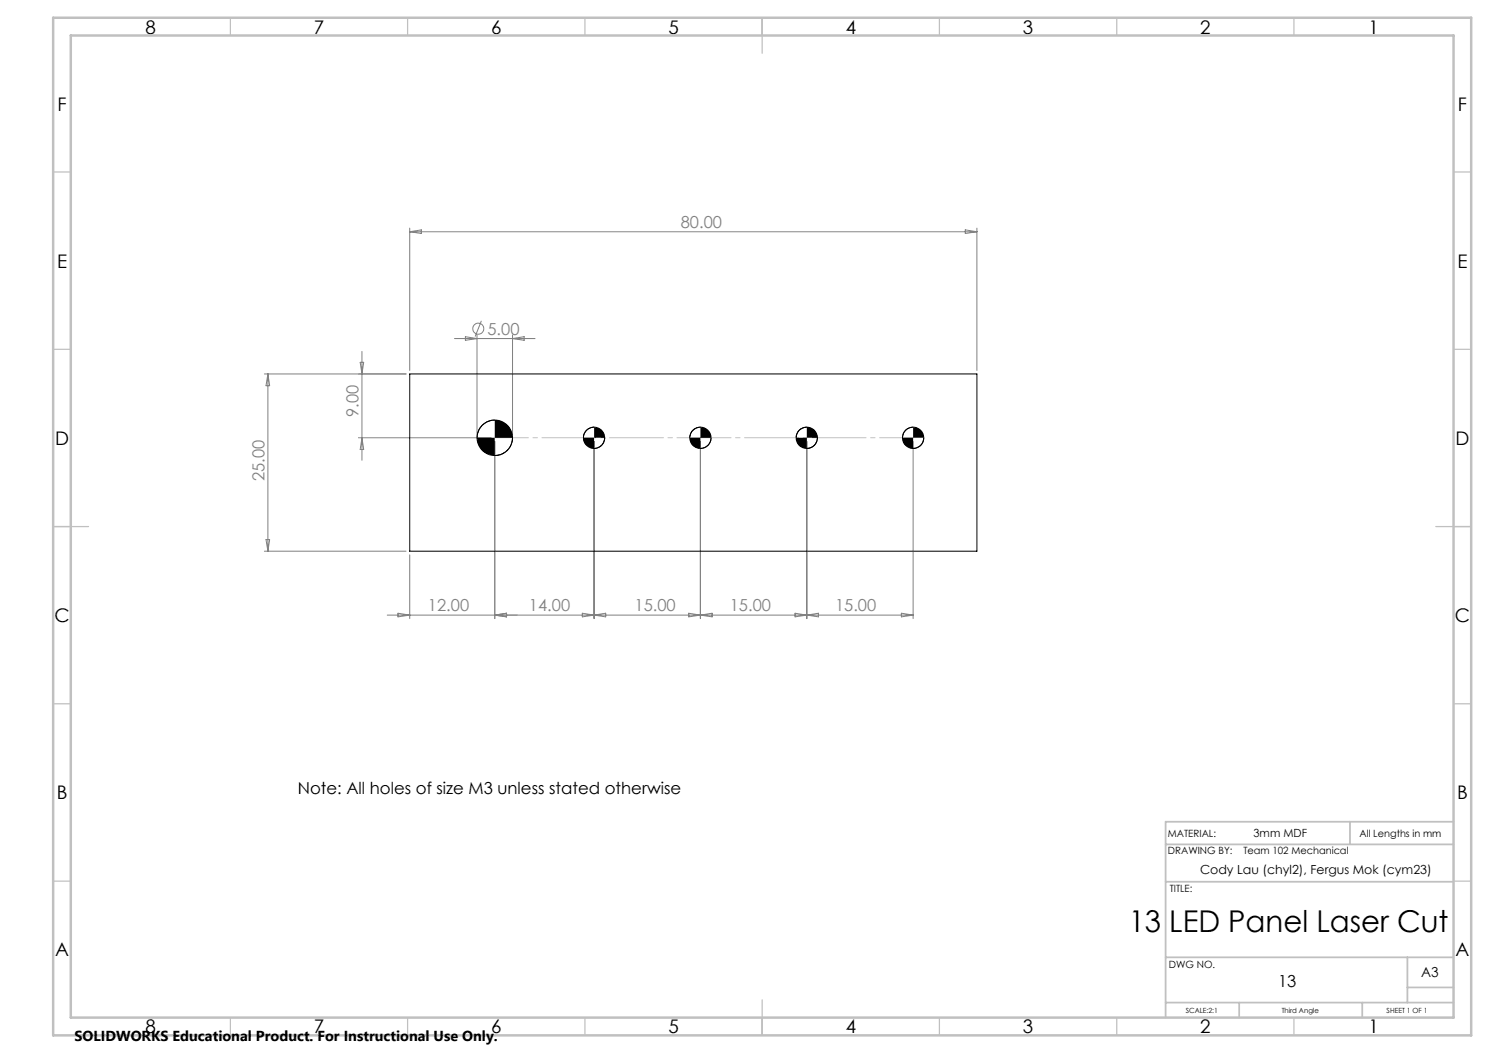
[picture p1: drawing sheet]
<svg xmlns="http://www.w3.org/2000/svg" width="420mm" height="297mm" viewBox="0 0 420 297" stroke-linecap="round" stroke-linejoin="round" font-family="sans-serif">
<g fill="none" stroke="#808080" stroke-width=".28">
<path d="M115.6 64.3v40.2M115.6 65.4h160M115.6 65.4l3.3-.6v1.1zM272.3 64.8l3.3 .6-3.3 .5zM275.6 64.3v40.2M102.1 99.1v30.7M128.2 95.5h22.7M131.3 95l3.2 .5-3.2 .5zM134.5 94.5v28M135.8 90.5l-1.8 4.4M144.6 94.5v28M144.6 95.5l3.2-.5v1z"/>
<path d="M74.6 105.5h39.9M75.6 105.5v50M75.6 105.5l.5 3.3h-1.1zM101.6 102.2h1l-.5 3.3zM101.1 123.5h37.5M102.1 123.5l.5 3.3h-1zM139.6 124.5v50M167.6 124.5v50M197.6 124.5v50M227.6 124.5v50M257.6 124.5v50M74.6 155.5h39.9"/>
<path d="M75 152.2h1.1l-.5 3.3zM115.6 156.5v18M109.2 173.5h148.4M112.3 173l3.3 .5-3.3 .5zM139.6 173.5l3.3-.5v1zM164.3 173l3.3 .5-3.3 .5zM167.6 173.5l3.3-.5v1zM194.3 173l3.3 .5-3.3 .5zM197.6 173.5l3.3-.5v1zM224.3 173l3.3 .5-3.3 .5zM227.6 173.5l3.3-.5v1zM254.2 173l3.4 .5-3.4 .5z"/>
<circle cx="134.9" cy="92.7" r="1.55"/>
</g>
<g fill="none" stroke="#000" stroke-width=".28">
<path d="M115.6 105.5h160v50h-160zM139.6 118.5a5 5 0 0 0-5.1 5M144.6 123.5a5 5 0 0 1-5 5M167.6 120.5a3 3 0 0 0-3 3M170.6 123.5a3 3 0 0 1-3 3M197.6 120.5a3.1 3.1 0 0 0-3 3M200.6 123.5a2.95 2.95 0 0 1-3 3M227.6 120.5a3 3 0 0 0-3 3M230.6 123.5a3 3 0 0 1-3 3M257.6 120.5a3 3 0 0 0-3 3M260.6 123.5a2.95 2.95 0 0 1-3 3"/>
<circle cx="139.6" cy="123.5" r="5"/>
<circle cx="167.6" cy="123.5" r="2.99"/>
<circle cx="197.6" cy="123.5" r="3"/>
<circle cx="227.6" cy="123.5" r="2.99"/>
<circle cx="257.6" cy="123.5" r="3"/>
</g>
<path d="M139.6 123.5h118" fill="none" stroke="#c0c0c0" stroke-width=".28" stroke-dasharray="15.2 1.3 1.3 1.3" stroke-dashoffset="5.8"/>
<g fill="none" stroke="#c0c0c0" stroke-width=".35">
<path d="M65 5v5M115 5v5M165 5v5M215 5v10M265 5v5M315 5v5M365 5v5M15 48.5h5M410 48.5h5M15 98.5h5M410 98.5h5M15 148.5h10"/>
<path d="M405 148.5h10M15 198.5h5M410 198.5h5M15 248.5h5M410 248.5h5M65 287v5M115 287v5M165 287v5M215 282v10M265 287v5M315 287v5M365 287v5"/>
</g>
<path d="M328.8 238.2h81.2M380.8 231.8v6.4M410 231.8h-81.2v55.2M328.8 248.7h81.2M328.8 270h81.2M397 270v12.8M397 278.5h13M328.8 282.8h81.2M349.5 282.8v4.2M384.2 282.8v4.2" fill="none" stroke="#c0c0c0" stroke-width=".5"/>
<path d="M15 5h400v287h-400zM20 10h390v277h-390z" fill="none" stroke="#c0c0c0" stroke-width=".7"/>
<path d="M164.6 123.5a2.95 2.95 0 0 0 3 3v-3zM167.6 120.5v3h3a3.1 3.1 0 0 0-3-3zM194.6 123.5a3 3 0 0 0 3 3v-3zM197.6 120.5v3h3a3 3 0 0 0-3-3zM224.6 123.5a2.95 2.95 0 0 0 3 3v-3zM227.6 120.5v3h3a3.1 3.1 0 0 0-3-3zM254.6 123.5a2.95 2.95 0 0 0 3 3v-3zM257.6 120.5v3h3a3 3 0 0 0-3-3zM134.5 123.5a5 5 0 0 0 5.1 5v-5zM139.6 118.5v5h5a5 5 0 0 0-5-5z" fill="#000"/>
<text font-size="8.5" x="318.4" y="262.9">13 LED Panel Laser Cut</text>
<g font-size="5.3">
<text x="41" y="9.5">8</text>
<text x="88.5" y="9.5">7</text>
<text x="138.5" y="9.5">6</text>
<text x="188.5" y="9.5">5</text>
<text x="238.5" y="9.5">4</text>
<text x="288.5" y="9.5">3</text>
<text x="338.5" y="9.5">2</text>
<text x="386" y="9.5">1</text>
<text x="16.2" y="31.3">F</text>
<text x="411.2" y="31.3">F</text>
<text x="16.1" y="75.5">E</text>
<text x="411.1" y="75.5">E</text>
<text x="15.5" y="125.5">D</text>
<text x="410.5" y="125.5">D</text>
<text x="15.4" y="175.5">C</text>
<text x="410.4" y="175.5">C</text>
<text x="16" y="225.5">B</text>
<text x="411" y="225.5">B</text>
<text x="15.5" y="269.8">A</text>
<text x="410.5" y="269.8">A</text>
<text x="41" y="291.5">8</text>
<text x="88.5" y="291.5">7</text>
<text x="138.5" y="291.5">6</text>
<text x="188.5" y="291.5">5</text>
<text x="238.5" y="291.5">4</text>
<text x="288.5" y="291.5">3</text>
<text x="338.5" y="291.5">2</text>
<text x="386" y="291.5">1</text>
</g>
<g font-size="4.7" fill="#808080">
<text x="192" y="64.3">80.00</text>
<text x="137.5" y="94.4">5.00</text>
<text x="101.1" y="117.6" transform="rotate(-90 101.1 117.6)">9.00</text>
<text x="74.6" y="135.7" transform="rotate(-90 74.6 135.7)">25.00</text>
<text x="120.7" y="172.5">12.00</text>
<text x="149.2" y="172.5">14.00</text>
<text x="179" y="172.5">15.00</text>
<text x="205.9" y="172.5">15.00</text>
<text x="235.5" y="172.5">15.00</text>
</g>
<g font-size="4.7">
<text x="84" y="223.9">Note: All holes of size M3 unless stated otherwise</text>
<text x="360.5" y="278.4">13</text>
</g>
<text font-size="4.1" x="21" y="293.7">SOLIDWORKS Educational Product. For Instructional Use Only.</text>
<text font-size="3.9" x="400.9" y="275.5">A3</text>
<text font-size="3.5" x="338.5" y="246.5">Cody Lau (chyl2), Fergus Mok (cym23)</text>
<text font-size="3.2" x="353.6" y="236.2">3mm MDF</text>
<g font-size="2.8">
<text x="329.4" y="236.2">MATERIAL:</text>
<text x="383.5" y="236.2">All Lengths in mm</text>
<text x="329.4" y="241">DRAWING BY:</text>
<text x="350.7" y="241">Team 102 Mechanical</text>
<text x="329.9" y="251.7">TITLE:</text>
<text x="329.7" y="272.9">DWG NO.</text>
</g>
<g font-size="2">
<text x="334.5" y="285.6">SCALE:2:1</text>
<text x="361.5" y="285.6">Third Angle</text>
<text x="391.1" y="285.6">SHEET 1 OF 1</text>
</g>
</svg>
